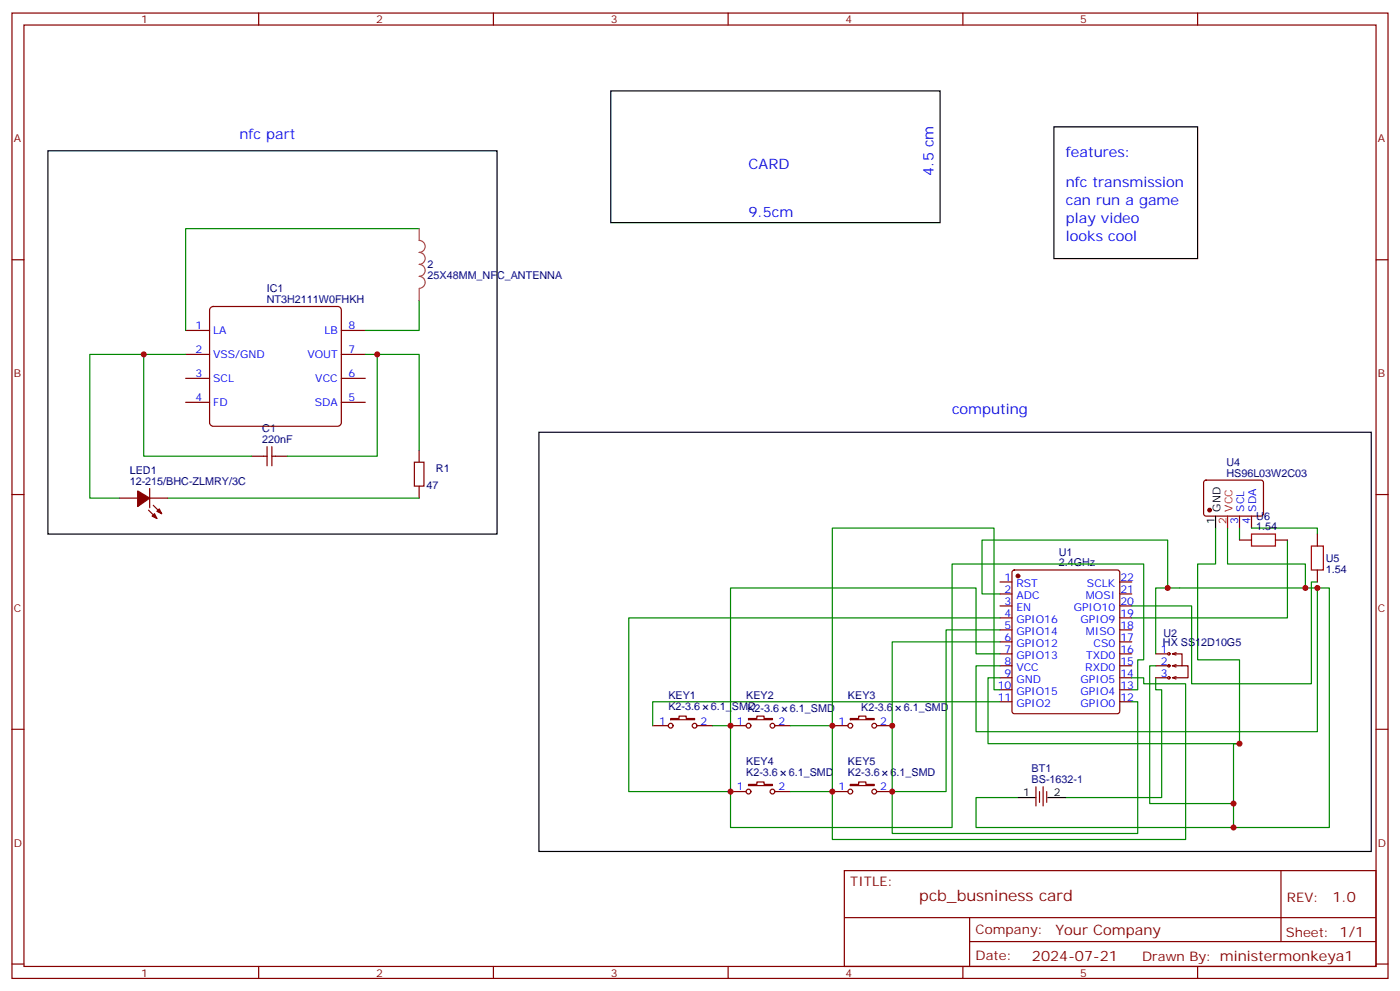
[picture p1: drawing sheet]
<svg xmlns="http://www.w3.org/2000/svg" width="412mm" height="292mm" viewBox="0 0 412 292" stroke-linecap="round" stroke-linejoin="round" font-family="sans-serif">
<g fill="none" stroke="#870000" stroke-width=".35">
<path d="M3.5 3.8h405.4v284.4h-405.4zM7.1 7.4h398.2v277.3h-398.2zM76.2 3.8v3.6M145.3 3.8v3.6M214.5 3.8v3.6M283.6 3.8v3.6M352.8 3.8v3.6M3.5 76.5h3.6M405.3 76.5h3.6M54.7 97.3h7M62 90.7l.8-.4h36.7l.6 .2 .4 .8v33.2l-.2 .6-.8 .5h-36.7l-.6-.3-.5-.8v-33.2zM100.5 97.3h7.1"/>
<path d="M54.7 104.4h7M54.7 118.5h7M54.7 111.4h7M100.5 104.4h7.1M100.5 118.5h7.1M100.5 111.4h7.1M74.1 134.4h4.6M78.7 131.6v5.6M80.1 131.6v5.6M80.1 134.4h4.6M122.1 136.1h2.8v7.1h-2.8zM123.5 132.6v3.5"/>
<path d="M3.5 145.7h3.6M35.3 146.7h5.3M43.7 150.2l2.5 2.5M44.1 146.7h5.3M44.1 143.9v5.6M45.2 148.8l2.4 2.5M123.5 143.2v3.5M354.8 141.6l.4-.2 16.5 .1 .5 .6-.1 9.5-.6 .4-16.5-.1-.5-.6v-9.2zM365.1 152v3.5M365.1 159.1h3.6M368.7 152v3.5M375.7 159.1h3.5"/>
<path d="M388.1 157.3v3.5M405.3 145.7h3.6M294.6 171.4h3.5M294.6 174.9h3.5M294.6 178.5h3.5M298.3 168.1l.5-.2h30.3l.5 .2 .2 .5v40.9l-.2 .5-.5 .2h-30.3l-.5-.2-.2-.5v-40.9zM329.8 171.4h3.6M329.8 174.9h3.6M329.8 178.5h3.6M388.1 167.9v3.5M294.6 182h3.5M294.6 185.5h3.5"/>
<path d="M294.6 189.1h3.5M294.6 192.6h3.5M294.6 196.1h3.5M294.6 199.6h3.5M329.8 182h3.6M329.8 185.5h3.6M329.8 189.1h3.6M329.8 192.6h3.6M329.8 196.1h3.6M329.8 199.6h3.6M340.4 192.6h3.6M340.4 196.1h4.3"/>
<path d="M340.4 199.6h3.6M345.4 192.6h2.8v3.5h-2.8M345.4 192.6l1 .3M345.4 196.1l1 .4M346.4 192.2l-1 .4M346.4 195.8l-1 .3M346.4 199.3l-1 .3 1 .4M348.2 196.1h1.8v3.5h-4.3M3.5 214.8h3.6M192.3 213.7h4.5M197.6 211.6h2.4v-.7h2.1v.7h2.5v.4h-7zM205.3 213.7h4.6"/>
<path d="M215.2 213.7h4.6M220.5 211.6h2.5v-.7h2.1v.7h2.4v.4h-7zM228.2 213.7h4.6M245.2 213.7h4.6M250.5 211.6h2.4v-.7h2.2v.7h2.4v.4h-7zM258.2 213.7h4.6M294.6 203.2h3.5M294.6 206.7h3.5M329.8 203.2h3.6M329.8 206.7h3.6M405.3 214.8h3.6M215.2 233.2h4.6"/>
<path d="M220.5 231h2.5v-.7h2.1v.7h2.4v.4h-7zM228.2 233.2h4.6M245.2 233.2h4.6M250.5 231h2.4v-.7h2.2v.7h2.4v.4h-7zM258.2 233.2h4.6M305.2 231.7v5.7M306.2 233.2v3.1M307.3 231.7v5.7M308.3 233.2v3.1M248.7 256.4h156.6v28.3h-156.6zM377.3 256.5v20.8M248.7 270.3h156.5"/>
<path d="M285.6 277.3h119.6M285.6 270.3v14.1M3.5 284h3.6M76.2 284.7v3.5M145.3 284.7v3.5M214.5 284.7v3.5M283.6 284.7v3.5M352.8 284.7v3.5M405.3 284h3.6"/>
<circle cx="344.3" cy="192.6" r=".35"/>
<circle cx="344.3" cy="196.1" r=".35"/>
<circle cx="344.3" cy="199.6" r=".35"/>
<circle cx="197.6" cy="213.7" r=".71"/>
<circle cx="204.6" cy="213.7" r=".71"/>
<circle cx="220.5" cy="213.7" r=".71"/>
<circle cx="227.5" cy="213.7" r=".71"/>
<circle cx="250.5" cy="213.7" r=".71"/>
<circle cx="257.5" cy="213.7" r=".71"/>
<circle cx="220.5" cy="233.2" r=".71"/>
<circle cx="227.5" cy="233.2" r=".71"/>
<circle cx="250.5" cy="233.2" r=".71"/>
<circle cx="257.5" cy="233.2" r=".71"/>
</g>
<g fill="#870000" stroke="#870000" stroke-width=".35">
<path d="M46.2 150.6l.7-.7 .7 1.4z"/>
<path d="M45.5 151.3l.7 1.4-1.4-.7z"/>
<path d="M40.6 144.6l3.5 2.1-3.5 2.5z"/>
<circle cx="299.9" cy="169.7" r=".53"/>
<circle cx="356.3" cy="150.2" r=".53"/>
</g>
<g fill="none" stroke="#008700" stroke-width=".35">
<path d="M123.5 67.3h-68.8v30M123.5 88.5v8.8h-15.9M42.3 104.4v30h31.8M54.7 104.4h-28.2v42.3h8.8M107.6 104.4h15.9v28.2M111.1 104.4v30h-26.4M49.4 146.7h74.1M358.1 155.5v10.6h-5.3v28.2h12.3v24.7M361.6 155.5v10.6h22.9v7.1M365.1 155.5v3.6M368.7 155.5h19.4v1.8M379.2 159.1v22.9h-45.8"/>
<path d="M344 173.2v-14.1h-54.7v15.8h5.3M388.1 173.2v42.3h-100.6v-19.4h7.1M388.1 171.4h-1.8v30h-35.3v-22.9h-17.6M294.6 185.5h-15.9v47.7h-15.9M294.6 182h-109.4v51.2h30v-19.5M294.6 199.6h-3.6v19.4h74.1h-1.7v24.7M294.6 192.6h-7.1v-19.4h-72.3v40.5M294.6 189.1h-31.8v44.1M333.4 199.6h3.5v1.8h12.3v45.9h-104v-14.1M340.4 192.6v-19.4h51.2v70.5h-104.1v-8.8h12.4M340.4 199.6v3.6h1.8v31.7h-28.2M340.4 196.1h-1.7v40.6h24.7"/>
<path d="M209.9 213.7h5.3M232.8 213.7h12.4M294.6 203.2h-1.8v-47.7h-47.6v77.7h-12.4M294.6 206.7h-102.3v7M333.4 203.2h1.7v-8.9h1.8v-28.2h-56.4v77.6h-65.3v-10.5M333.4 206.7h1.7v38.8h-72.3v-12.3"/>
</g>
<path d="M179.9 26.8h97v38.8h-97zM310.4 37.4h42.4v38.8h-42.4zM14.1 44.4h132.3v112.9h-132.3zM158.7 127.3h245.2v123.5h-245.2zM358.1 152v3.5M299.9 234.9h5.3M308.7 234.9h5.3" fill="none" stroke="#000" stroke-width=".35"/>
<path d="M361.6 152v3.5" fill="none" stroke="#f00" stroke-width=".35"/>
<path d="M123.5 67.3v3.5a1.76 1.76 0 0 1 1.7 1.8 1.76 1.76 0 0 1-1.7 1.7 1.76 1.76 0 0 1 1.7 1.8 1.76 1.76 0 0 1-1.7 1.8 1.76 1.76 0 0 1 1.7 1.7 1.76 1.76 0 0 1-1.7 1.8 1.76 1.76 0 0 1 1.7 1.8 1.76 1.76 0 0 1-1.7 1.7M123.5 85v3.5" fill="none" stroke="#a64a4a" stroke-width=".35"/>
<path d="M368.7 157.3h7v3.5h-7zM386.3 160.8h3.5v7.1h-3.5z" fill="none" stroke="#a10000" stroke-width=".35"/>
<g fill="#c00">
<circle cx="42.3" cy="104.4" r=".88"/>
<circle cx="111.1" cy="104.4" r=".88"/>
<circle cx="262.8" cy="233.2" r=".88"/>
<circle cx="215.2" cy="233.2" r=".88"/>
<circle cx="215.2" cy="213.7" r=".88"/>
<circle cx="363.4" cy="243.7" r=".88"/>
<circle cx="262.8" cy="213.7" r=".88"/>
<circle cx="245.2" cy="233.2" r=".88"/>
<circle cx="245.2" cy="213.7" r=".88"/>
<circle cx="363.4" cy="236.7" r=".88"/>
<circle cx="384.5" cy="173.2" r=".88"/>
<circle cx="344" cy="173.2" r=".88"/>
<circle cx="388.1" cy="173.2" r=".88"/>
<circle cx="365.1" cy="219" r=".88"/>
</g>
<text font-size="4.6" fill="#800" x="270.8" y="265.5">pcb_busniness card</text>
<g font-size="4.2" fill="#00f">
<text x="70.6" y="40.9">nfc part</text>
<text x="314" y="46.2">features:</text>
<text x="220.5" y="49.7">CARD</text>
<text x="275" y="51.8" transform="rotate(-90 275 51.8)">4.5 cm</text>
<text x="314" y="55">nfc transmission</text>
<text x="220.5" y="63.8">9.5cm</text>
<text x="314" y="60.3">can run a game</text>
<text x="314" y="65.6">play video</text>
<text x="314" y="70.9">looks cool</text>
<text x="280.5" y="122">computing</text>
</g>
<g font-size="4.2" fill="#800">
<text x="392.5" y="265.7">1.0</text>
<text x="310.9" y="275.3">Your Company</text>
<text x="304" y="283.1">2024-07-21</text>
</g>
<g font-size="3.9" fill="#800">
<text x="250.5" y="261">TITLE:</text>
<text x="379.1" y="265.7">REV:</text>
<text x="287.4" y="275.2">Company:</text>
<text x="378.7" y="275.8">Sheet: 1/1</text>
<text x="287.4" y="282.9">Date:</text>
<text x="336.4" y="283">Drawn By: ministermonkeya1</text>
</g>
<g font-size="3.2" fill="#800">
<text x="41.6" y="6.8">1</text>
<text x="110.8" y="6.8">2</text>
<text x="179.9" y="6.8">3</text>
<text x="249.1" y="6.8">4</text>
<text x="318.2" y="6.8">5</text>
<text x="4.1" y="41.9">A</text>
<text x="405.9" y="41.9">A</text>
<text x="4.1" y="111.1">B</text>
<text x="405.9" y="111.1">B</text>
<text x="4.1" y="180.2">C</text>
<text x="405.9" y="180.2">C</text>
<text x="4.1" y="249.4">D</text>
<text x="405.9" y="249.4">D</text>
<text x="41.6" y="287.7">1</text>
<text x="110.8" y="287.7">2</text>
<text x="179.9" y="287.7">3</text>
<text x="249.1" y="287.7">4</text>
<text x="318.2" y="287.7">5</text>
</g>
<g font-size="3.2" fill="#000080">
<text x="125.9" y="82.2">25X48MM_NFC_ANTENNA</text>
<text x="125.9" y="79">2</text>
<text x="78.6" y="89.2">NT3H2111W0FHKH</text>
<text x="78.6" y="86">IC1</text>
<text x="77.3" y="130.5">220nF</text>
<text x="77.3" y="127.3">C1</text>
<text x="361.3" y="137.1">U4</text>
<text x="38.2" y="142.8">12-215/BHC-ZLMRY/3C</text>
<text x="38.2" y="139.6">LED1</text>
<text x="128.4" y="139">R1</text>
<text x="361.3" y="140.4">HS96L03W2C03</text>
<text x="125.6" y="144">47</text>
<text x="370.1" y="153.1">U6</text>
<text x="370.1" y="156.2">1.54</text>
<text x="311.9" y="166.8">2.4GHz</text>
<text x="311.9" y="163.7">U1</text>
<text x="390.5" y="165.5">U5</text>
<text x="390.5" y="168.7">1.54</text>
<text x="342.6" y="190.2">HX SS12D10G5</text>
<text x="342.7" y="187.6">U2</text>
<text x="196.9" y="209.2">K2-3.6</text>
<text x="196.9" y="206">KEY1</text>
<text x="209.4" y="209.2">6.1_SMD</text>
<text x="219.8" y="206">KEY2</text>
<text x="220.2" y="209.6">K2-3.6</text>
<text x="232.7" y="209.6">6.1_SMD</text>
<text x="249.8" y="206">KEY3</text>
<text x="253.7" y="209.5">K2-3.6</text>
<text x="266.2" y="209.5">6.1_SMD</text>
<text x="219.8" y="225.4">KEY4</text>
<text x="249.8" y="225.4">KEY5</text>
<text x="303.9" y="227.5">BT1</text>
<text x="219.8" y="228.6">K2-3.6</text>
<text x="232.3" y="228.6">6.1_SMD</text>
<text x="249.8" y="228.6">K2-3.6</text>
<text x="262.3" y="228.6">6.1_SMD</text>
<text x="303.9" y="230.7">BS-1632-1</text>
</g>
<g font-size="3.2" fill="#00f">
<text x="57.6" y="97">1</text>
<text x="62.8" y="98.4">LA</text>
<text x="95.5" y="98.4">LB</text>
<text x="102.7" y="97">8</text>
<text x="57.6" y="104">2</text>
<text x="62.8" y="105.4">VSS/GND</text>
<text x="90.5" y="105.4">VOUT</text>
<text x="102.7" y="104">7</text>
<text x="57.6" y="111.1">3</text>
<text x="62.8" y="112.5">SCL</text>
<text x="92.9" y="112.5">VCC</text>
<text x="102.7" y="111.1">6</text>
<text x="57.6" y="118.1">4</text>
<text x="62.8" y="119.6">FD</text>
<text x="92.7" y="119.6">SDA</text>
<text x="102.7" y="118.1">5</text>
<text x="364.8" y="154.2" transform="rotate(-90 364.8 154.2)">3</text>
<text x="366.5" y="150.7" transform="rotate(-90 366.5 150.7)">SCL</text>
<text x="368.3" y="154.2" transform="rotate(-90 368.3 154.2)">4</text>
<text x="370.1" y="150.7" transform="rotate(-90 370.1 150.7)">SDA</text>
<text x="295.9" y="171.1">1</text>
<text x="299.4" y="172.8">RST</text>
<text x="320.2" y="172.8">SCLK</text>
<text x="330" y="171.1">22</text>
<text x="295.9" y="174.6">2</text>
<text x="295.9" y="178.1">3</text>
<text x="299.4" y="176.4">ADC</text>
<text x="299.4" y="179.9">EN</text>
<text x="316.3" y="179.9">GPIO10</text>
<text x="319.9" y="176.4">MOSI</text>
<text x="330" y="178.1">20</text>
<text x="330" y="174.6">21</text>
<text x="295.9" y="181.6">4</text>
<text x="295.9" y="185.2">5</text>
<text x="299.4" y="183.4">GPIO16</text>
<text x="318.3" y="183.4">GPIO9</text>
<text x="330" y="185.2">18</text>
<text x="330" y="181.6">19</text>
<text x="295.9" y="188.7">6</text>
<text x="299.4" y="186.9">GPIO14</text>
<text x="299.4" y="190.5">GPIO12</text>
<text x="319.9" y="186.9">MISO</text>
<text x="322.1" y="190.5">CS0</text>
<text x="330" y="188.7">17</text>
<text x="295.9" y="192.2">7</text>
<text x="295.9" y="195.8">8</text>
<text x="299.4" y="194">GPIO13</text>
<text x="299.4" y="197.5">VCC</text>
<text x="319.7" y="197.5">RXD0</text>
<text x="320" y="194">TXD0</text>
<text x="330" y="195.8">15</text>
<text x="330" y="192.2">16</text>
<text x="341.9" y="195.8">2</text>
<text x="341.9" y="192.2">1</text>
<text x="293.9" y="202.8">10</text>
<text x="295.9" y="199.3">9</text>
<text x="299.4" y="201">GND</text>
<text x="318.3" y="201">GPIO5</text>
<text x="330" y="202.8">13</text>
<text x="330" y="199.3">14</text>
<text x="341.9" y="199.3">3</text>
<text x="293.9" y="206.3">11</text>
<text x="299.4" y="204.6">GPIO15</text>
<text x="299.4" y="208.1">GPIO2</text>
<text x="318.3" y="208.1">GPIO0</text>
<text x="318.3" y="204.6">GPIO4</text>
<text x="330" y="206.3">12</text>
<text x="194.1" y="213.4">1</text>
<text x="206.4" y="213.4">2</text>
<text x="217.1" y="213.4">1</text>
<text x="229.3" y="213.4">2</text>
<text x="247" y="213.4">1</text>
<text x="259.3" y="213.4">2</text>
<text x="217.1" y="232.8">1</text>
<text x="229.3" y="232.8">2</text>
<text x="247" y="232.8">1</text>
<text x="259.3" y="232.8">2</text>
</g>
<g font-size="3.2">
<text x="357.7" y="154.2" transform="rotate(-90 357.7 154.2)">1</text>
<text x="359.5" y="150.7" transform="rotate(-90 359.5 150.7)">GND</text>
<text x="301.4" y="234.6">1</text>
<text x="310.4" y="234.6">2</text>
</g>
<g font-size="3.2" fill="#f00">
<text x="361.2" y="154.2" transform="rotate(-90 361.2 154.2)">2</text>
<text x="363" y="150.7" transform="rotate(-90 363 150.7)">VCC</text>
</g>
</svg>
